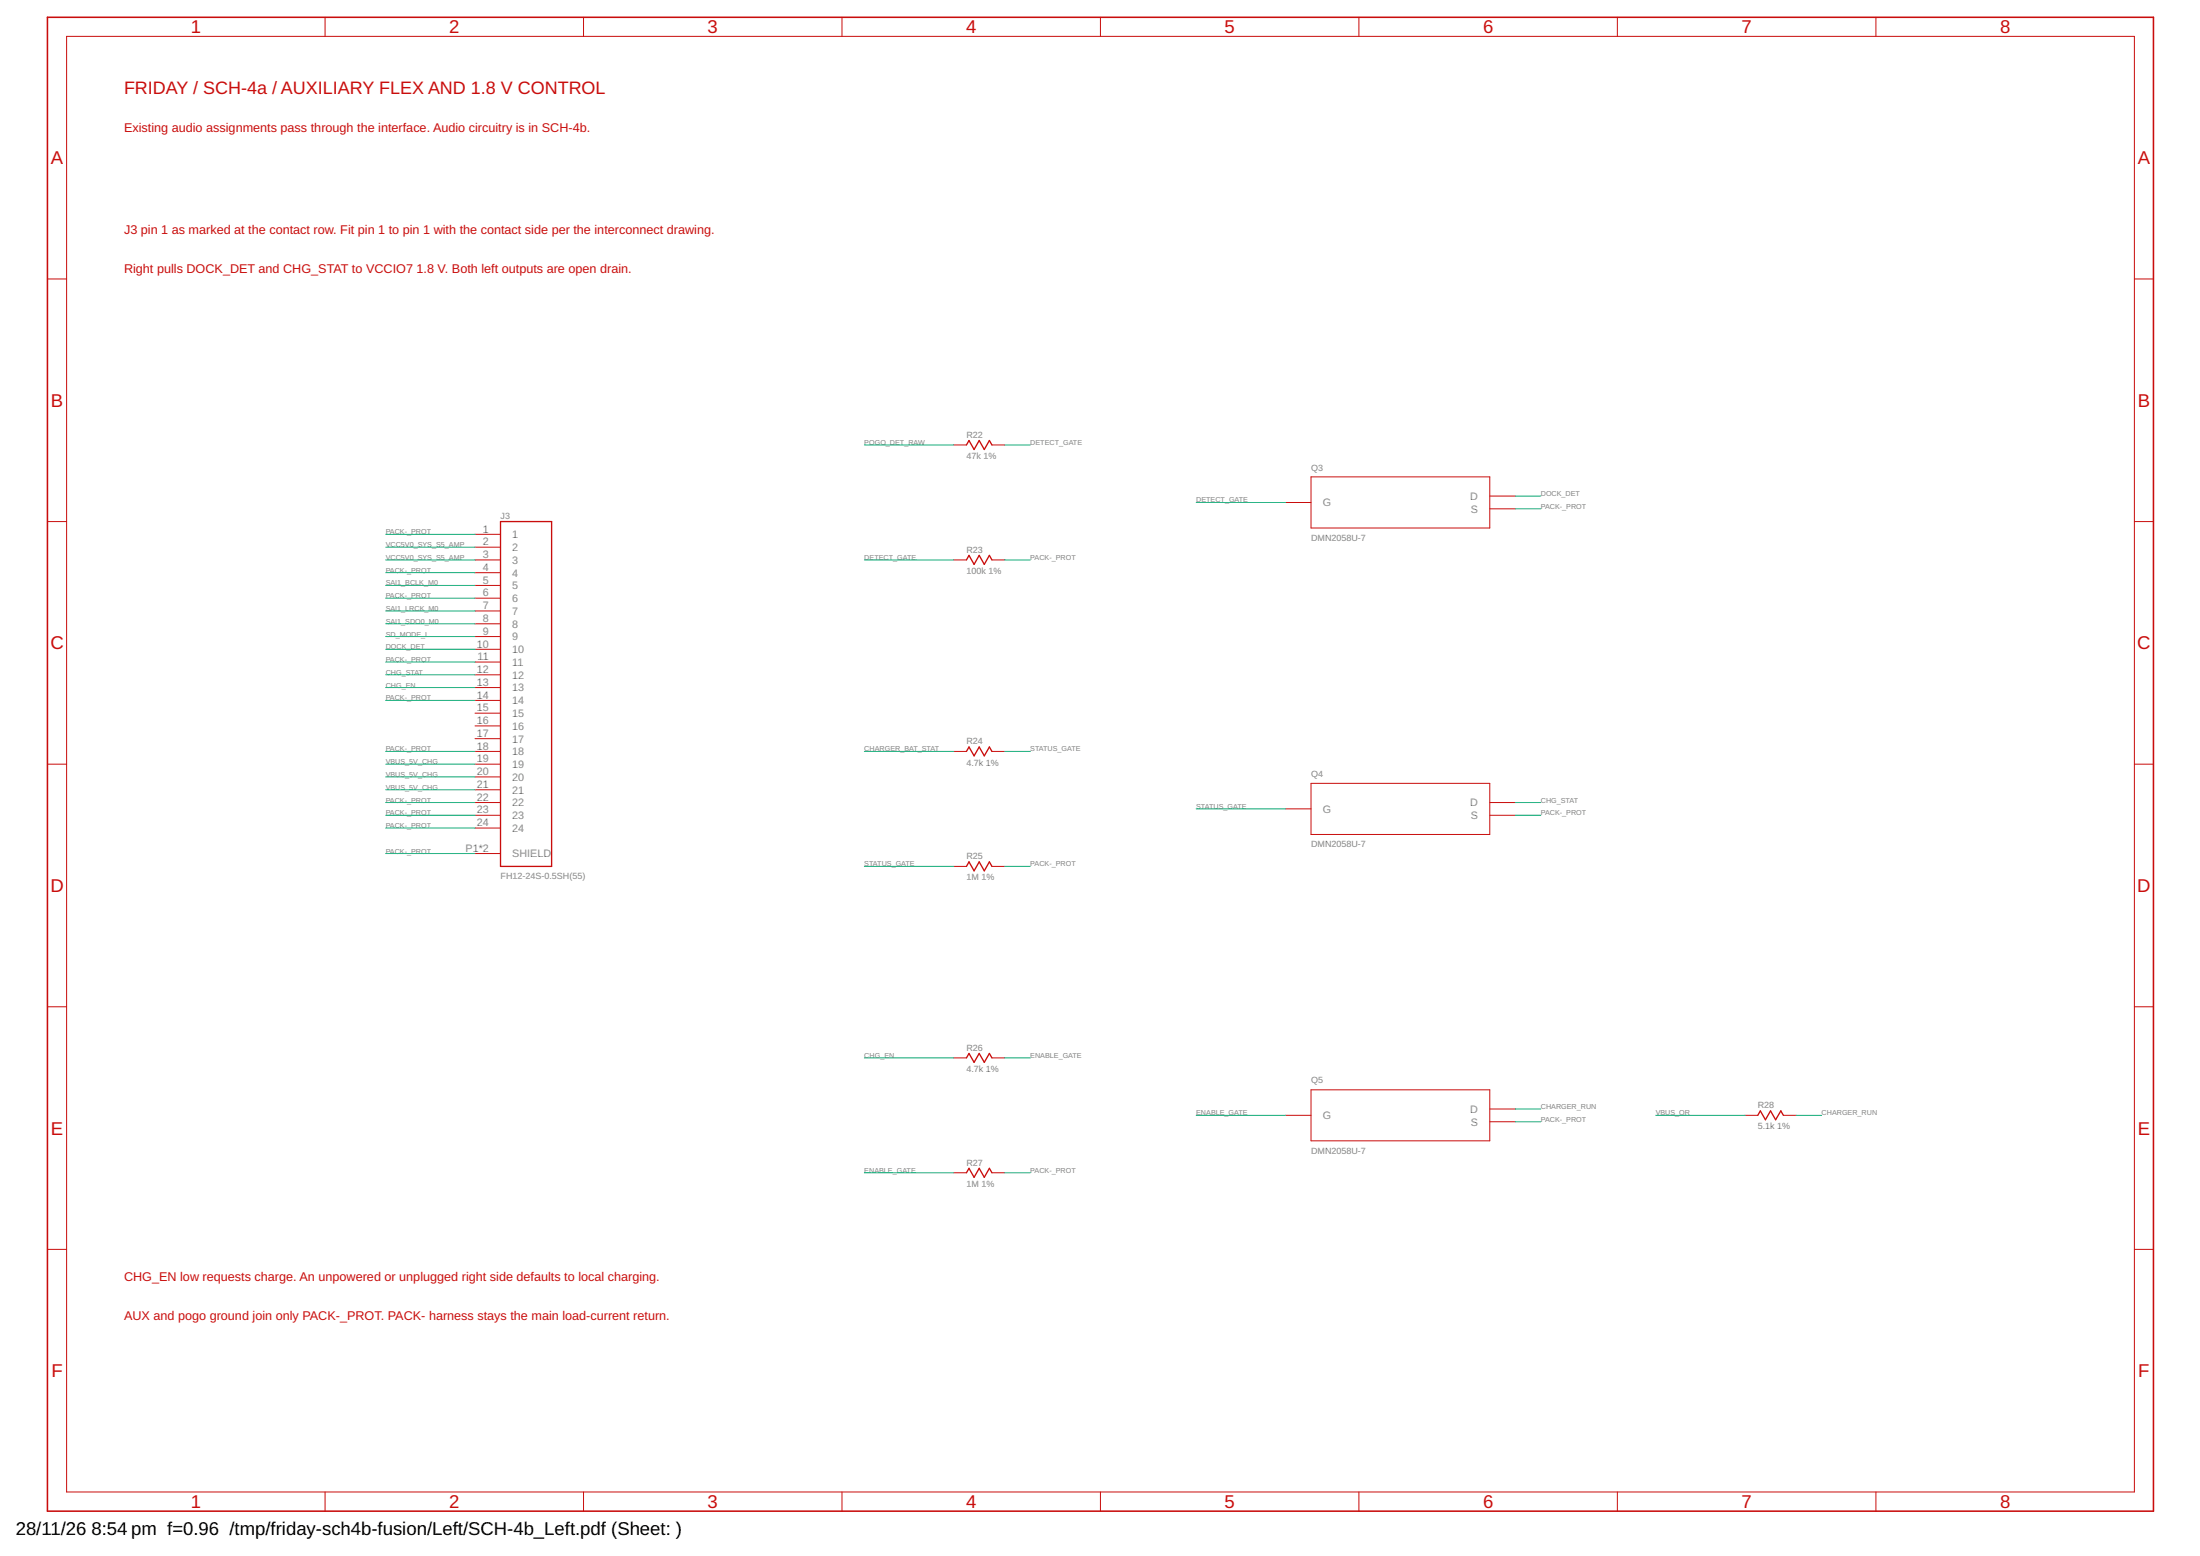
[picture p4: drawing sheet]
<svg xmlns="http://www.w3.org/2000/svg" width="420mm" height="297mm" viewBox="0 0 420 297" stroke-linecap="round" stroke-linejoin="round" font-family="sans-serif">
<path d="M9.1 3.3h402.2v285.2h-402.2z" fill="none" stroke="#c90d0c" stroke-width=".3"/>
<g fill="none" stroke="#c90d0c" stroke-width=".19">
<path d="M12.7 6.9h394.9v277.9h-394.9zM62.1 3.3v3.6M111.4 3.3v3.6M160.8 3.3v3.6M210.2 3.3v3.6M259.5 3.3v3.6M308.9 3.3v3.6M358.3 3.3v3.6M9.1 53.3h3.6M407.6 53.3h3.7M9.1 99.6h3.6M182.1 84.9h2.5"/>
<path d="M189.4 84.9h2.5M245.5 95.9h4.9M250.4 91h34.1v9.8h-34.1zM284.5 94.7h4.9M284.5 97.1h4.9M407.6 99.6h3.7M90.7 102h4.9M90.7 104.5h4.9M90.7 106.9h4.9M90.7 109.3h4.9M90.7 111.8h4.9M90.7 114.2h4.9"/>
<path d="M90.7 116.6h4.9M90.7 119.1h4.9M182.1 106.9h2.5M189.4 106.9h2.5M90.7 121.5h4.9M90.7 124h4.9M90.7 126.4h4.9M90.7 128.8h4.9M90.7 131.3h4.9M90.7 133.7h4.9M90.7 136.1h4.9M90.7 138.6h4.9"/>
<path d="M9.1 145.9h3.6M90.7 145.9h4.9M90.7 141h4.9M90.7 143.4h4.9M90.7 148.3h4.9M90.7 150.8h4.9M90.7 153.2h4.9M90.7 155.6h4.9M90.7 158.1h4.9M182.1 143.4h2.5M189.4 143.4h2.5M245.5 154.4h4.9"/>
<path d="M250.4 149.5h34.1v9.8h-34.1zM284.5 153.2h4.9M284.5 155.6h4.9M407.6 145.9h3.7M90.7 162.9h4.9M182.1 165.4h2.5M189.4 165.4h2.5M9.1 192.2h3.6M407.6 192.2h3.7M182.1 202h2.5M189.4 202h2.5M245.5 212.9h4.9"/>
<path d="M250.4 208h34.1v9.8h-34.1zM284.5 211.7h4.9M284.5 214.1h4.9M333.3 212.9h2.4M340.6 212.9h2.4M9.1 238.5h3.6M182.1 223.9h2.5M189.4 223.9h2.5M407.6 238.5h3.7M62.1 284.8v3.7M111.4 284.8v3.7M160.8 284.8v3.7"/>
<path d="M210.2 284.8v3.7M259.5 284.8v3.7M308.9 284.8v3.7M358.3 284.8v3.7"/>
</g>
<path d="M95.6 99.6h9.7v65.8h-9.7zM184.6 84.9l.5-.8 .9 1.7 1-1.7 1 1.7 1-1.7 .4 .8M184.6 106.9l.5-.9 .9 1.7 1-1.7 1 1.7 1-1.7 .4 .9M184.6 143.4l.5-.8 .9 1.7 1-1.7 1 1.7 1-1.7 .4 .8M184.6 165.4l.5-.9 .9 1.7 1-1.7 1 1.7 1-1.7 .4 .9M184.6 202l.5-.9 .9 1.7 1-1.7 1 1.7 1-1.7 .4 .9M335.7 212.9l.5-.8 1 1.7 .9-1.7 1 1.7 1-1.7 .5 .8M184.6 223.9l.5-.9 .9 1.7 1-1.7 1 1.7 1-1.7 .4 .9" fill="none" stroke="#c90d0c" stroke-width=".25"/>
<g fill="none" stroke="#0dab76" stroke-width=".19">
<path d="M165.1 84.9h17M191.9 84.9h4.9M228.5 95.9h17M289.4 97.1h4.9M289.4 94.7h4.9M73.7 102h17M73.7 109.3h17M73.7 114.2h17M73.7 106.9h17M73.7 104.5h17M73.7 111.8h17M73.7 116.6h17"/>
<path d="M73.7 119.1h17M165.1 106.9h17M191.9 106.9h4.9M73.7 126.4h17M73.7 133.7h17M73.7 121.5h17M73.7 124h17M73.7 128.8h17M73.7 131.3h17M73.7 143.4h17M73.7 153.2h17M73.7 155.6h17"/>
<path d="M73.7 158.1h17M73.7 145.9h17M73.7 148.3h17M73.7 150.8h17M165.1 143.4h17M191.9 143.4h4.9M228.5 154.4h17M289.4 153.2h4.9M289.4 155.6h4.9M73.7 162.9h17M165.1 165.4h17M191.9 165.4h4.9"/>
<path d="M165.1 202h17M191.9 202h4.9M228.5 212.9h17M289.4 214.1h4.9M289.4 211.7h4.9M316.2 212.9h17.1M343 212.9h4.9M165.1 223.9h17M191.9 223.9h4.9"/>
</g>
<g font-size="3.5" fill="#c90d0c">
<text x="36.4" y="6.4">1</text>
<text x="85.8" y="6.4">2</text>
<text x="135.1" y="6.4">3</text>
<text x="184.5" y="6.4">4</text>
<text x="233.9" y="6.4">5</text>
<text x="283.2" y="6.4">6</text>
<text x="332.6" y="6.4">7</text>
<text x="382" y="6.4">8</text>
<text x="9.7" y="31.4">A</text>
<text x="408.3" y="31.4">A</text>
<text x="9.7" y="77.7">B</text>
<text x="408.3" y="77.7">B</text>
<text x="9.6" y="124">C</text>
<text x="408.2" y="124">C</text>
<text x="9.6" y="170.3">D</text>
<text x="408.2" y="170.3">D</text>
<text x="9.7" y="216.6">E</text>
<text x="408.3" y="216.6">E</text>
<text x="9.8" y="262.9">F</text>
<text x="408.4" y="262.9">F</text>
<text x="36.4" y="287.9">1</text>
<text x="85.8" y="287.9">2</text>
<text x="135.1" y="287.9">3</text>
<text x="184.5" y="287.9">4</text>
<text x="233.9" y="287.9">5</text>
<text x="283.2" y="287.9">6</text>
<text x="332.6" y="287.9">7</text>
<text x="382" y="287.9">8</text>
</g>
<g font-size="3.5">
<text x="3" y="293">28/11/26</text>
<text x="17.5" y="293">8:54 pm f=0.96 /tmp/friday-sch4b-fusion/Left/SCH-4b_Left.pdf (Sheet: )</text>
</g>
<text font-size="3.4" fill="#c90d0c" x="23.7" y="17.9">FRIDAY / SCH-4a / AUXILIARY FLEX AND 1.8 V CONTROL</text>
<g font-size="2.4" fill="#c90d0c">
<text x="23.7" y="25.2">Existing audio assignments pass through the interface. Audio circuitry is in SCH-4b.</text>
<text x="23.7" y="44.7">J3 pin 1 as marked at the contact row. Fit pin 1 to pin 1 with the contact side per the interconnect drawing.</text>
<text x="23.7" y="52">Right pulls DOCK_DET and CHG_STAT to VCCIO7</text>
<text x="79.6" y="52">1.8 V. Both left outputs are open drain.</text>
<text x="23.7" y="244.6">CHG_EN low requests charge. An unpowered or unplugged right side defaults to local charging.</text>
<text x="23.7" y="251.9">AUX and pogo ground join only PACK-_PROT. PACK- harness stays the main load-current return.</text>
</g>
<g font-size="2.1" fill="#808080">
<text x="280.8" y="95.4">D</text>
<text x="92.2" y="101.7">1</text>
<text x="252.6" y="96.7">G</text>
<text x="280.9" y="97.9">S</text>
<text x="92.2" y="104.1">2</text>
<text x="92.2" y="106.5">3</text>
<text x="97.8" y="102.7">1</text>
<text x="97.8" y="105.2">2</text>
<text x="97.8" y="107.6">3</text>
<text x="92.2" y="109">4</text>
<text x="92.2" y="111.4">5</text>
<text x="92.2" y="113.9">6</text>
<text x="97.8" y="110.1">4</text>
<text x="97.8" y="112.5">5</text>
<text x="92.2" y="116.3">7</text>
<text x="92.2" y="118.7">8</text>
<text x="97.8" y="114.9">6</text>
<text x="97.8" y="117.4">7</text>
<text x="97.8" y="119.8">8</text>
<text x="91.1" y="123.6">10</text>
<text x="92.2" y="121.2">9</text>
<text x="97.8" y="122.2">9</text>
<text x="97.8" y="124.7">10</text>
<text x="91.1" y="128.5">12</text>
<text x="91.1" y="130.9">13</text>
<text x="91.2" y="126">11</text>
<text x="97.8" y="127.1">11</text>
<text x="97.8" y="129.6">12</text>
<text x="97.8" y="132">13</text>
<text x="91.1" y="133.4">14</text>
<text x="91.1" y="135.8">15</text>
<text x="97.8" y="134.4">14</text>
<text x="97.8" y="136.9">15</text>
<text x="91.1" y="138.2">16</text>
<text x="91.1" y="140.7">17</text>
<text x="91.1" y="143.1">18</text>
<text x="97.8" y="139.3">16</text>
<text x="97.8" y="141.7">17</text>
<text x="91.1" y="145.5">19</text>
<text x="91.1" y="148">20</text>
<text x="97.8" y="144.2">18</text>
<text x="97.8" y="146.6">19</text>
<text x="97.8" y="149.1">20</text>
<text x="91.1" y="150.4">21</text>
<text x="91.1" y="152.9">22</text>
<text x="91.1" y="155.3">23</text>
<text x="97.8" y="151.5">21</text>
<text x="97.8" y="153.9">22</text>
<text x="252.6" y="155.1">G</text>
<text x="280.8" y="153.9">D</text>
<text x="91.1" y="157.7">24</text>
<text x="97.8" y="156.4">23</text>
<text x="97.8" y="158.8">24</text>
<text x="280.9" y="156.4">S</text>
<text x="88.9" y="162.6">P1*2</text>
<text x="97.8" y="163.7">SHIELD</text>
<text x="252.6" y="213.6">G</text>
<text x="280.8" y="212.4">D</text>
<text x="280.9" y="214.9">S</text>
</g>
<g font-size="1.7" fill="#808080">
<text x="184.6" y="83.6">R22</text>
<text x="184.6" y="87.6">47k 1%</text>
<text x="250.4" y="89.8">Q3</text>
<text x="95.6" y="99">J3</text>
<text x="184.6" y="105.5">R23</text>
<text x="250.4" y="103.2">DMN2058U-7</text>
<text x="184.6" y="109.6">100k 1%</text>
<text x="184.6" y="142.1">R24</text>
<text x="184.6" y="146.1">4.7k 1%</text>
<text x="250.4" y="148.3">Q4</text>
<text x="250.4" y="161.7">DMN2058U-7</text>
<text x="95.6" y="167.9">FH12-24S-0.5SH(55)</text>
<text x="184.6" y="164">R25</text>
<text x="184.6" y="168.1">1M 1%</text>
<text x="184.6" y="200.6">R26</text>
<text x="184.6" y="204.6">4.7k 1%</text>
<text x="250.4" y="206.8">Q5</text>
<text x="335.7" y="215.6">5.1k 1%</text>
<text x="335.7" y="211.6">R28</text>
<text x="250.4" y="220.2">DMN2058U-7</text>
<text x="184.6" y="226.6">1M 1%</text>
<text x="184.6" y="222.5">R27</text>
</g>
<g font-size="1.4" fill="#808080">
<text x="165.1" y="85">POGO_DET_RAW</text>
<text x="196.8" y="85">DETECT_GATE</text>
<text x="228.5" y="95.9">DETECT_GATE</text>
<text x="294.3" y="94.7">DOCK_DET</text>
<text x="294.3" y="97.1">PACK-_PROT</text>
<text x="73.7" y="102">PACK-_PROT</text>
<text x="73.7" y="104.5">VCC5V0_SYS_S5_AMP</text>
<text x="73.7" y="106.9">VCC5V0_SYS_S5_AMP</text>
<text x="165.1" y="106.9">DETECT_GATE</text>
<text x="196.8" y="106.9">PACK-_PROT</text>
<text x="73.7" y="109.3">PACK-_PROT</text>
<text x="73.7" y="111.8">SAI1_BCLK_M0</text>
<text x="73.7" y="114.2">PACK-_PROT</text>
<text x="73.7" y="116.6">SAI1_LRCK_M0</text>
<text x="73.7" y="119.1">SAI1_SDO0_M0</text>
<text x="73.7" y="121.5">SD_MODE_L</text>
<text x="73.7" y="123.9">DOCK_DET</text>
<text x="73.7" y="126.4">PACK-_PROT</text>
<text x="73.7" y="128.8">CHG_STAT</text>
<text x="73.7" y="131.3">CHG_EN</text>
<text x="73.7" y="133.7">PACK-_PROT</text>
<text x="73.7" y="143.4">PACK-_PROT</text>
<text x="165.1" y="143.4">CHARGER_BAT_STAT</text>
<text x="196.8" y="143.4">STATUS_GATE</text>
<text x="73.7" y="145.9">VBUS_5V_CHG</text>
<text x="73.7" y="148.3">VBUS_5V_CHG</text>
<text x="73.7" y="153.2">PACK-_PROT</text>
<text x="73.7" y="155.6">PACK-_PROT</text>
<text x="73.7" y="150.8">VBUS_5V_CHG</text>
<text x="228.5" y="154.4">STATUS_GATE</text>
<text x="294.3" y="155.6">PACK-_PROT</text>
<text x="294.3" y="153.2">CHG_STAT</text>
<text x="73.7" y="158.1">PACK-_PROT</text>
<text x="73.7" y="162.9">PACK-_PROT</text>
<text x="165.1" y="165.4">STATUS_GATE</text>
<text x="196.8" y="165.4">PACK-_PROT</text>
<text x="165.1" y="201.9">CHG_EN</text>
<text x="196.8" y="201.9">ENABLE_GATE</text>
<text x="228.5" y="212.9">ENABLE_GATE</text>
<text x="294.3" y="214.1">PACK-_PROT</text>
<text x="294.3" y="211.7">CHARGER_RUN</text>
<text x="316.2" y="212.9">VBUS_OR</text>
<text x="347.9" y="212.9">CHARGER_RUN</text>
<text x="165.1" y="223.9">ENABLE_GATE</text>
<text x="196.8" y="223.9">PACK-_PROT</text>
</g>
</svg>
